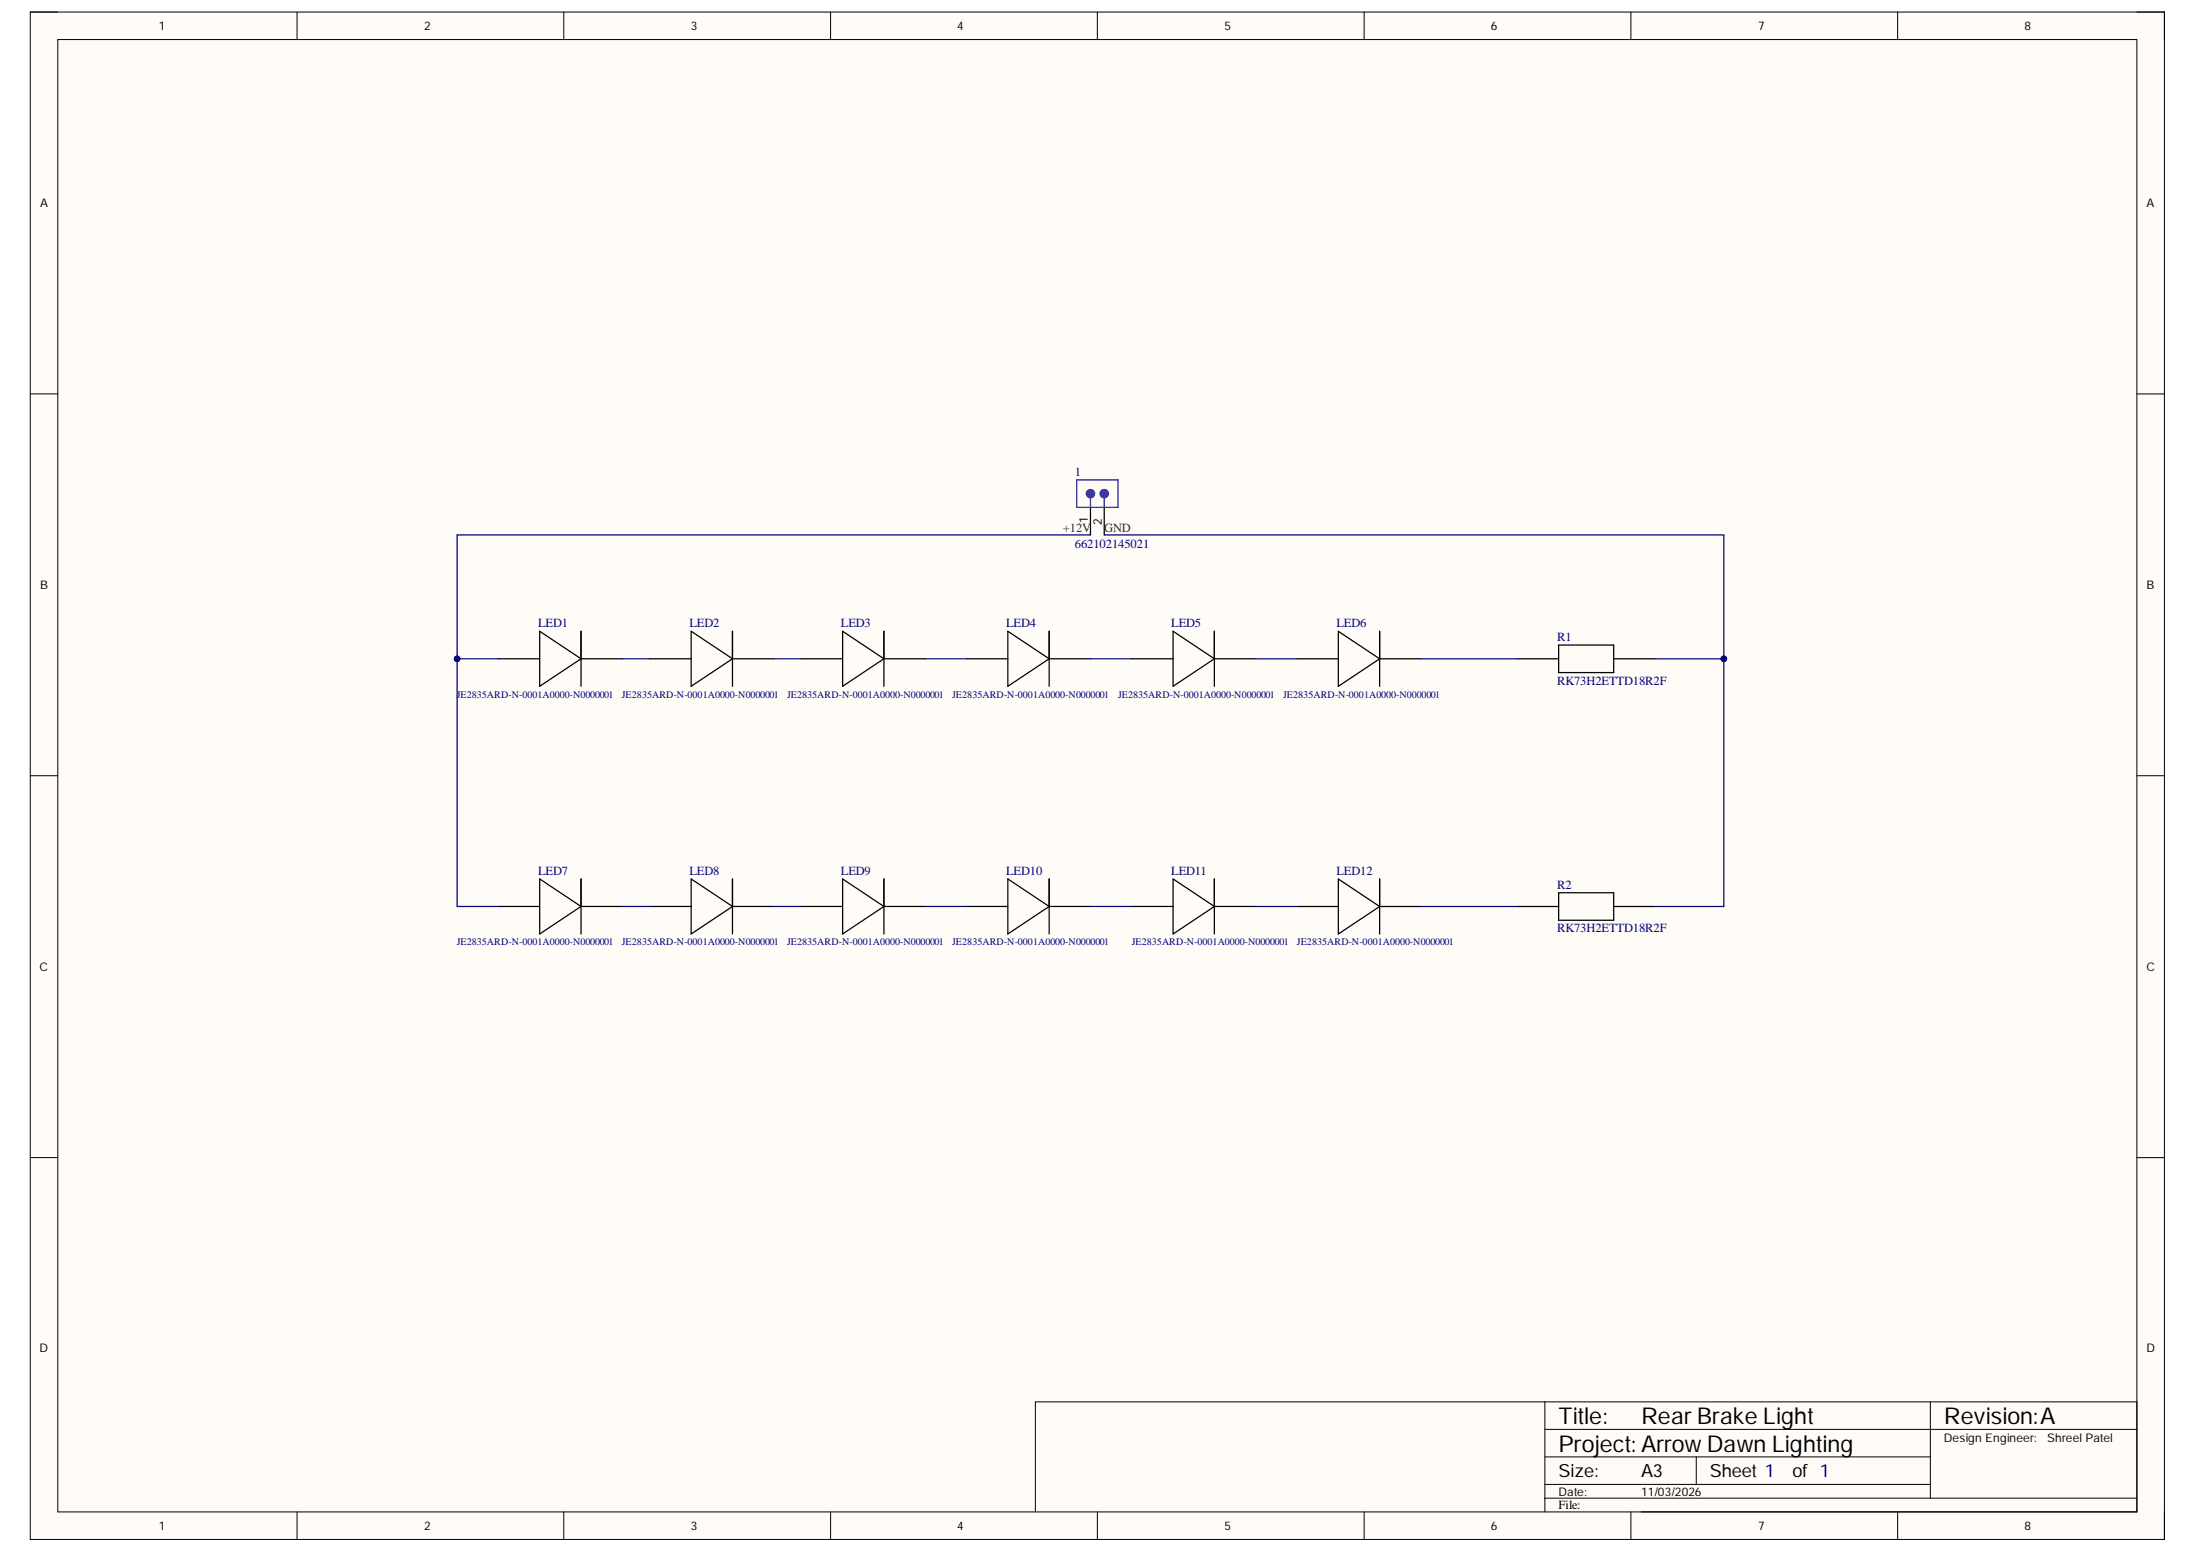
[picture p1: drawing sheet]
<svg xmlns="http://www.w3.org/2000/svg" width="297mm" height="210mm" viewBox="0 0 297 210" stroke-linecap="round" stroke-linejoin="round" font-family="sans-serif">
<path d="M4.1 1.6h288.5v206.5h-288.5z" fill-rule="evenodd" fill="#fffcf8"/>
<path d="M4.1 1.6h288.5v206.5h-288.5z" fill="none" stroke="#000" stroke-width=".14"/>
<path d="M7.8 5.3h281.1v199.1h-281.1z" fill-rule="evenodd" fill="#fffcf8"/>
<g fill="none" stroke="#000" stroke-width=".14">
<path d="M4.1 1.6h3.7M7.8 5.3h281.1v199.1h-281.1zM40.2 1.6v3.7M76.2 1.6v3.7M112.3 1.6v3.7M148.4 1.6v3.7M184.4 1.6v3.7M220.5 1.6v3.7M256.6 1.6v3.7M288.9 1.6h3.7v3.7M4.1 53.2h3.7M288.9 53.2h3.7"/>
<path d="M4.1 104.8h3.7M288.9 104.8h3.7M4.1 156.5h3.7M288.9 156.5h3.7M208.9 189.5v14.9M208.9 193.2h80M208.9 196.9h52.1M229.3 196.9v3.7M261 189.5v13M40.2 204.4v3.7M76.2 204.4v3.7M112.3 204.4v3.7"/>
<path d="M140 204.4v-14.9h148.9v14.9h-67M148.4 204.4v3.7M184.4 204.4v3.7M208.9 202.5h80M208.9 200.6h52.1M220.5 204.4v3.7M256.6 204.4v3.7M292.6 204.4v3.7"/>
</g>
<circle cx="149.3" cy="66.7" r=".56" fill="#00f"/>
<g fill="none" stroke="#00f" stroke-width=".17">
<path d="M145.6 64.9h5.6v3.7h-5.6z"/>
<circle cx="149.3" cy="66.7" r=".56"/>
</g>
<circle cx="147.4" cy="66.7" r=".56" fill="#00f"/>
<circle cx="147.4" cy="66.7" r=".56" fill="none" stroke="#00f" stroke-width=".17"/>
<g fill="none" stroke="#000" stroke-width=".17">
<path d="M67.4 89h5.6M73 85.3l5.6 3.7-5.6 3.8zM78.6 89h5.5M78.6 85.3v7.5M87.9 89h5.5M93.4 85.3l5.6 3.7-5.6 3.8zM99 89h5.6M99 85.3v7.5M108.3 89h5.6M113.9 85.3l5.6 3.7-5.6 3.8zM119.5 89h5.6M119.5 85.3v7.5"/>
<path d="M130.7 89h5.6M136.3 85.3l5.5 3.7-5.5 3.8zM141.8 89h5.6M141.8 85.3v7.5M153 89h5.6M158.6 85.3l5.6 3.7-5.6 3.8zM164.2 89h5.6M164.2 85.3v7.5M175.4 89h5.5M180.9 85.3l5.6 3.7-5.6 3.8zM186.5 89h5.6M186.5 85.3v7.5"/>
<path d="M205.1 89h5.6M210.7 87.2h7.5v3.7h-7.5zM218.2 89h5.6M73 118.8l5.6 3.7-5.6 3.7zM78.6 118.8v7.4M93.4 118.8l5.6 3.7-5.6 3.7zM99 118.8v7.4M113.9 118.8l5.6 3.7-5.6 3.7zM119.5 118.8v7.4M136.3 118.8l5.5 3.7-5.5 3.7zM141.8 118.8v7.4M158.6 118.8l5.6 3.7-5.6 3.7z"/>
<path d="M164.2 118.8v7.4M180.9 118.8l5.6 3.7-5.6 3.7zM186.5 118.8v7.4M67.4 122.5h5.6M78.6 122.5h5.5M87.9 122.5h5.5M99 122.5h5.6M108.3 122.5h5.6M119.5 122.5h5.6M130.7 122.5h5.6M141.8 122.5h5.6M153 122.5h5.6"/>
<path d="M164.2 122.5h5.6M175.4 122.5h5.5M186.5 122.5h5.6M205.1 122.5h5.6M210.7 120.7h7.5v3.7h-7.5zM218.2 122.5h5.6"/>
</g>
<g fill="none" stroke="#000080" stroke-width=".17">
<path d="M67.4 89h-5.6v33.5h5.6M84.1 89h3.8M104.6 89h3.7M125.1 89h5.6M147.4 89h5.6M169.8 89h5.6M192.1 89h13M84.1 122.5h3.8M104.6 122.5h3.7M125.1 122.5h5.6M147.4 122.5h5.6M169.8 122.5h5.6"/>
<path d="M192.1 122.5h13"/>
</g>
<circle cx="61.8" cy="89" r=".37" fill="#000080"/>
<circle cx="61.8" cy="89" r=".37" fill="none" stroke="#000080" stroke-width=".14"/>
<path d="M149.3 72.3h83.8v50.2h-9.3" fill="none" stroke="#000080" stroke-width=".17"/>
<circle cx="233.1" cy="89" r=".37" fill="#000080"/>
<circle cx="233.1" cy="89" r=".37" fill="none" stroke="#000080" stroke-width=".14"/>
<path d="M223.8 89h9.3" fill="none" stroke="#000080" stroke-width=".17"/>
<circle cx="233.1" cy="89" r=".37" fill="#000080"/>
<circle cx="233.1" cy="89" r=".37" fill="none" stroke="#000080" stroke-width=".14"/>
<path d="M147.4 72.3h-85.6v16.7" fill="none" stroke="#000080" stroke-width=".17"/>
<circle cx="61.8" cy="89" r=".37" fill="#000080"/>
<circle cx="61.8" cy="89" r=".37" fill="none" stroke="#000080" stroke-width=".14"/>
<text font-size="4.6" fill="#00f" x="148.9" y="71.3">PI102</text>
<g font-size="3.1">
<text x="210.7" y="192.5">Title:</text>
<text x="210.7" y="196.2">Project: Arrow Dawn Lighting</text>
<text x="221.9" y="192.5">Rear Brake Light</text>
<text x="262.8" y="192.5">Revision:A</text>
</g>
<g font-size="2.5">
<text x="210.7" y="199.6">Size:</text>
<text x="221.9" y="199.6">A3</text>
<text x="231.2" y="199.6">Sheet 1</text>
<text x="242.3" y="199.6">of 1</text>
</g>
<g font-size="1.7" fill="#000080">
<text x="145.3" y="64.3">1</text>
<text x="145.3" y="74.1">662102145021</text>
<text x="72.7" y="84.8">LED1</text>
<text x="93.2" y="84.8">LED2</text>
<text x="113.7" y="84.8">LED3</text>
<text x="136" y="84.8">LED4</text>
<text x="158.3" y="84.8">LED5</text>
<text x="180.7" y="84.8">LED6</text>
<text x="210.5" y="86.6">R1</text>
<text x="210.5" y="92.5">RK73H2ETTD18R2F</text>
<text x="72.7" y="118.2">LED7</text>
<text x="93.2" y="118.2">LED8</text>
<text x="113.7" y="118.2">LED9</text>
<text x="136" y="118.2">LED10</text>
<text x="158.3" y="118.2">LED11</text>
<text x="180.7" y="118.2">LED12</text>
<text x="210.5" y="120.1">R2</text>
<text x="210.5" y="126">RK73H2ETTD18R2F</text>
</g>
<g font-size="1.7" fill="#800000">
<text x="143.7" y="71.9">+12V</text>
<text x="149.3" y="71.9">GND</text>
</g>
<text font-size="1.7" x="210.7" y="203.9">File:</text>
<g font-size="1.6">
<text x="21.5" y="4.1">1</text>
<text x="57.4" y="4.1">2</text>
<text x="93.4" y="4.1">3</text>
<text x="129.4" y="4.1">4</text>
<text x="165.5" y="4.1">5</text>
<text x="201.6" y="4.1">6</text>
<text x="237.7" y="4.1">7</text>
<text x="273.7" y="4.1">8</text>
<text x="5.4" y="28">A</text>
<text x="290.2" y="28">A</text>
<text x="147.1" y="70.7" transform="rotate(-90 147.1 70.7)">1</text>
<text x="149" y="70.9" transform="rotate(-90 149 70.9)">2</text>
<text x="5.4" y="79.6">B</text>
<text x="290.2" y="79.6">B</text>
<text x="5.3" y="131.2">C</text>
<text x="290.2" y="131.2">C</text>
<text x="5.3" y="182.8">D</text>
<text x="290.2" y="182.8">D</text>
<text x="262.8" y="194.9">Design Engineer:</text>
<text x="276.8" y="194.9">Shreel Patel</text>
<text x="210.7" y="202.2">Date:</text>
<text x="221.9" y="202.2">11/03/2026</text>
<text x="21.5" y="206.8">1</text>
<text x="57.4" y="206.8">2</text>
<text x="93.4" y="206.8">3</text>
<text x="129.4" y="206.8">4</text>
<text x="165.5" y="206.8">5</text>
<text x="201.6" y="206.8">6</text>
<text x="237.7" y="206.8">7</text>
<text x="273.7" y="206.8">8</text>
</g>
<g font-size="1.4" fill="#000080">
<text x="61.7" y="94.3">JE2835ARD-N-0001A0000-N0000001</text>
<text x="84.1" y="94.3">JE2835ARD-N-0001A0000-N0000001</text>
<text x="106.4" y="94.3">JE2835ARD-N-0001A0000-N0000001</text>
<text x="128.7" y="94.3">JE2835ARD-N-0001A0000-N0000001</text>
<text x="151.2" y="94.3">JE2835ARD-N-0001A0000-N0000001</text>
<text x="173.5" y="94.3">JE2835ARD-N-0001A0000-N0000001</text>
<text x="61.7" y="127.8">JE2835ARD-N-0001A0000-N0000001</text>
<text x="84.1" y="127.8">JE2835ARD-N-0001A0000-N0000001</text>
<text x="106.4" y="127.8">JE2835ARD-N-0001A0000-N0000001</text>
<text x="128.7" y="127.8">JE2835ARD-N-0001A0000-N0000001</text>
<text x="153" y="127.8">JE2835ARD-N-0001A0000-N0000001</text>
<text x="175.4" y="127.8">JE2835ARD-N-0001A0000-N0000001</text>
</g>
</svg>
